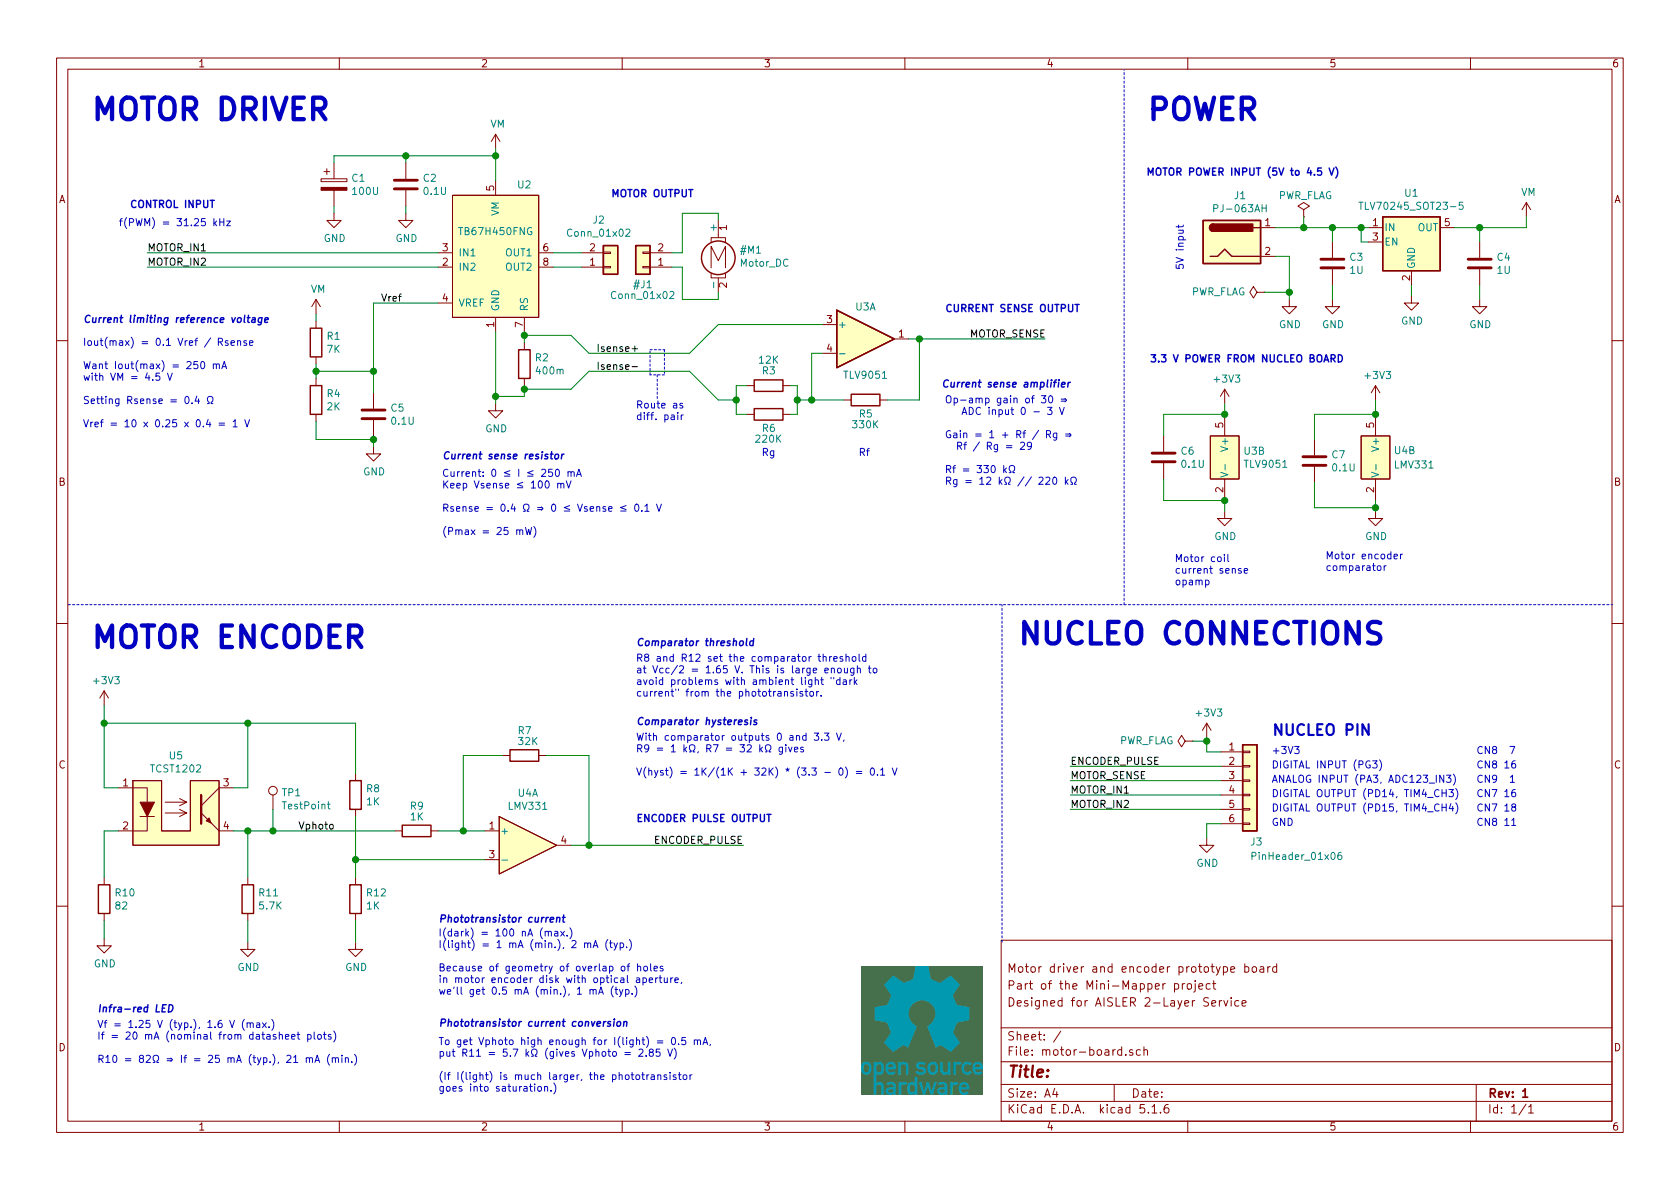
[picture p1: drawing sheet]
EESchema Schematic File Version 4
EELAYER 30 0
EELAYER END
$Descr A4 11693 8268
encoding utf-8
Sheet 1 1
Title ""
Date ""
Rev "1"
Comp ""
Comment1 "Designed for AISLER 2-Layer Service"
Comment2 "Part of the Mini-Mapper project"
Comment3 "Motor driver and encoder prototype board"
Comment4 ""
$EndDescr
$Comp
L mini-mapper:TB67H450FNG U2
U 1 1
P 3450 1750
F 0 "U2" H 3650 2225 50  0000 C CNN
F 1 "TB67H450FNG" H 3450 1900 50  0000 C CNN
F 2 "mini-mapper:SOIC127P600X175-9N" H 3550 1700 50  0001 C CNN
F 3 "https://www.mouser.com/pdfDocs/TB67H450FNG_datasheet_en_20190401.pdf" H 3550 1700 50  0001 C CNN
F 4 "TB67H450FNG" H 3450 1750 50  0001 C CNN "MPN"
F 5 "https://toshiba.semicon-storage.com/us/semiconductor/product/motor-driver-ics/brushed-dc-motor-driver-ics/detail.TB67H450FNG.html" H 3450 1750 50  0001 C CNN "Link"
	1    3450 1750
	1    0    0    -1  
$EndComp
$Comp
L mini-mapper:Motor_DC #M1
U 1 1
P 5000 1725
F 0 "#M1" H 5147 1721 50  0000 L CNN
F 1 "Motor_DC" H 5147 1630 50  0000 L CNN
F 2 "" H 5000 1635 50  0001 C CNN
F 3 "~" H 5000 1635 50  0001 C CNN
	1    5000 1725
	1    0    0    -1  
$EndComp
Wire Wire Line
	5000 1475 5000 1525
Wire Wire Line
	5000 2075 5000 2025
$Comp
L power:GND #PWR011
U 1 1
P 3450 2800
F 0 "#PWR011" H 3450 2550 50  0001 C CNN
F 1 "GND" H 3455 2627 50  0000 C CNN
F 2 "" H 3450 2800 50  0001 C CNN
F 3 "" H 3450 2800 50  0001 C CNN
	1    3450 2800
	1    0    0    -1  
$EndComp
$Comp
L mini-mapper:R R2
U 1 1
P 3650 2525
F 0 "R2" H 3720 2571 50  0000 L CNN
F 1 "400m" H 3720 2480 50  0000 L CNN
F 2 "mini-mapper:R_0805" V 3580 2525 50  0001 C CNN
F 3 "~" H 3650 2525 50  0001 C CNN
	1    3650 2525
	1    0    0    -1  
$EndComp
Wire Wire Line
	3650 2750 3450 2750
Connection ~ 3450 2750
Wire Wire Line
	3450 2750 3450 2800
Text Notes 3075 3200 0    50   Italic 10
Current sense resistor
$Comp
L mini-mapper:VM #PWR01
U 1 1
P 3450 1025
F 0 "#PWR01" H 3250 875 50  0001 C CNN
F 1 "VM" H 3465 1198 50  0000 C CNN
F 2 "" H 3450 1025 50  0001 C CNN
F 3 "" H 3450 1025 50  0001 C CNN
	1    3450 1025
	1    0    0    -1  
$EndComp
Wire Wire Line
	3450 1025 3450 1075
$Comp
L mini-mapper:C C2
U 1 1
P 2825 1275
F 0 "C2" H 2940 1321 50  0000 L CNN
F 1 "0.1U" H 2940 1230 50  0000 L CNN
F 2 "mini-mapper:C_0805" H 2863 1125 50  0001 C CNN
F 3 "~" H 2825 1275 50  0001 C CNN
	1    2825 1275
	1    0    0    -1  
$EndComp
$Comp
L mini-mapper:C C5
U 1 1
P 2600 2875
F 0 "C5" H 2715 2921 50  0000 L CNN
F 1 "0.1U" H 2715 2830 50  0000 L CNN
F 2 "mini-mapper:C_0805" H 2638 2725 50  0001 C CNN
F 3 "~" H 2600 2875 50  0001 C CNN
	1    2600 2875
	1    0    0    -1  
$EndComp
$Comp
L mini-mapper:R R1
U 1 1
P 2200 2375
F 0 "R1" H 2270 2421 50  0000 L CNN
F 1 "7K" H 2270 2330 50  0000 L CNN
F 2 "mini-mapper:R_0805" V 2130 2375 50  0001 C CNN
F 3 "~" H 2200 2375 50  0001 C CNN
	1    2200 2375
	1    0    0    -1  
$EndComp
$Comp
L mini-mapper:R R4
U 1 1
P 2200 2775
F 0 "R4" H 2270 2821 50  0000 L CNN
F 1 "2K" H 2270 2730 50  0000 L CNN
F 2 "mini-mapper:R_0805" V 2130 2775 50  0001 C CNN
F 3 "~" H 2200 2775 50  0001 C CNN
	1    2200 2775
	1    0    0    -1  
$EndComp
$Comp
L mini-mapper:CP C1
U 1 1
P 2325 1275
F 0 "C1" H 2443 1321 50  0000 L CNN
F 1 "100U" H 2443 1230 50  0000 L CNN
F 2 "mini-mapper:CP_Elec_6.3x7.7" H 2363 1125 50  0001 C CNN
F 3 "https://www.mouser.at/datasheet/2/315/ABA0000C1160-947462.pdf" H 2325 1275 50  0001 C CNN
F 4 "EEE-HC1C101XP" H 2325 1275 50  0001 C CNN "MPN"
	1    2325 1275
	1    0    0    -1  
$EndComp
$Comp
L power:GND #PWR03
U 1 1
P 2825 1475
F 0 "#PWR03" H 2825 1225 50  0001 C CNN
F 1 "GND" H 2830 1302 50  0000 C CNN
F 2 "" H 2825 1475 50  0001 C CNN
F 3 "" H 2825 1475 50  0001 C CNN
	1    2825 1475
	1    0    0    -1  
$EndComp
$Comp
L power:GND #PWR02
U 1 1
P 2325 1475
F 0 "#PWR02" H 2325 1225 50  0001 C CNN
F 1 "GND" H 2330 1302 50  0000 C CNN
F 2 "" H 2325 1475 50  0001 C CNN
F 3 "" H 2325 1475 50  0001 C CNN
	1    2325 1475
	1    0    0    -1  
$EndComp
$Comp
L power:GND #PWR013
U 1 1
P 2600 3100
F 0 "#PWR013" H 2600 2850 50  0001 C CNN
F 1 "GND" H 2605 2927 50  0000 C CNN
F 2 "" H 2600 3100 50  0001 C CNN
F 3 "" H 2600 3100 50  0001 C CNN
	1    2600 3100
	1    0    0    -1  
$EndComp
Wire Wire Line
	2600 3100 2600 3050
Wire Wire Line
	2600 2725 2600 2575
Wire Wire Line
	2825 1475 2825 1425
Wire Wire Line
	2325 1475 2325 1425
Wire Wire Line
	2325 1125 2325 1075
Wire Wire Line
	2825 1125 2825 1075
Connection ~ 3450 1075
Wire Wire Line
	3450 1075 3450 1250
$Comp
L mini-mapper:VM #PWR09
U 1 1
P 2200 2175
F 0 "#PWR09" H 2000 2025 50  0001 C CNN
F 1 "VM" H 2215 2348 50  0000 C CNN
F 2 "" H 2200 2175 50  0001 C CNN
F 3 "" H 2200 2175 50  0001 C CNN
	1    2200 2175
	1    0    0    -1  
$EndComp
Wire Wire Line
	2200 2175 2200 2225
Wire Wire Line
	2200 2525 2200 2575
Connection ~ 2200 2575
Wire Wire Line
	2200 2575 2200 2625
Wire Wire Line
	2200 2575 2600 2575
Wire Wire Line
	2600 2100 2600 2575
Connection ~ 2600 2575
Wire Wire Line
	2600 2100 3050 2100
Wire Wire Line
	2200 3050 2600 3050
Wire Wire Line
	2200 2925 2200 3050
Connection ~ 2600 3050
Wire Wire Line
	2600 3050 2600 3025
Text Notes 575  2250 0    50   Italic 10
Current limiting reference voltage
Wire Wire Line
	2325 1075 2825 1075
Connection ~ 2825 1075
$Comp
L power:PWR_FLAG #FLG02
U 1 1
P 8800 2025
F 0 "#FLG02" H 8800 2100 50  0001 C CNN
F 1 "PWR_FLAG" V 8800 2153 50  0000 L CNN
F 2 "" H 8800 2025 50  0001 C CNN
F 3 "~" H 8800 2025 50  0001 C CNN
	1    8800 2025
	0    -1   -1   0   
$EndComp
Text Notes 4250 1375 0    50   ~ 10
MOTOR OUTPUT
Text Notes 6575 3375 0    50   ~ 0
Op-amp gain of 30 ⇒\n   ADC input 0 - 3 V\n\nGain = 1 + Rf / Rg ⇒\n  Rf / Rg = 29\n\nRf = 330 kΩ\nRg = 12 kΩ // 220 kΩ
Wire Wire Line
	2825 1075 3450 1075
Wire Wire Line
	3450 2300 3450 2750
Text Notes 7975 1225 0    50   ~ 10
MOTOR POWER INPUT (5V to 4.5 V)
Text Notes 900  1450 0    50   ~ 10
CONTROL INPUT
Text Label 2650 2100 0    50   ~ 0
Vref
$Comp
L mini-mapper:TLV9051 U3
U 1 1
P 6025 2350
F 0 "U3" H 6025 2575 50  0000 C CNN
F 1 "TLV9051" H 6025 2100 50  0000 C CNN
F 2 "mini-mapper:SOT-23-5" H 6025 2350 50  0001 C CNN
F 3 "https://www.ti.com/lit/ds/symlink/tlv9052.pdf" H 6025 2350 50  0001 C CNN
F 4 "TLV9051IDBVR" H 6025 2350 50  0001 C CNN "MPN"
F 5 "https://www.ti.com/product/TLV9052" H 6025 2350 50  0001 C CNN "Link"
	1    6025 2350
	1    0    0    -1  
$EndComp
$Comp
L mini-mapper:R R6
U 1 1
P 5350 2875
F 0 "R6" V 5250 2925 50  0000 R CNN
F 1 "220K" V 5175 2975 50  0000 R CNN
F 2 "mini-mapper:R_0805" V 5280 2875 50  0001 C CNN
F 3 "~" H 5350 2875 50  0001 C CNN
	1    5350 2875
	0    -1   -1   0   
$EndComp
$Comp
L mini-mapper:R R5
U 1 1
P 6025 2775
F 0 "R5" V 5925 2825 50  0000 R CNN
F 1 "330K" V 5850 2875 50  0000 R CNN
F 2 "mini-mapper:R_0805" V 5955 2775 50  0001 C CNN
F 3 "~" H 6025 2775 50  0001 C CNN
	1    6025 2775
	0    -1   -1   0   
$EndComp
Wire Wire Line
	6325 2350 6400 2350
Wire Wire Line
	5725 2450 5650 2450
Wire Wire Line
	5650 2450 5650 2775
$Comp
L mini-mapper:TLV9051 U3
U 2 1
P 8625 3175
F 0 "U3" H 8653 3221 50  0000 L CNN
F 1 "TLV9051" H 8653 3130 50  0000 L CNN
F 2 "mini-mapper:SOT-23-5" H 8625 3175 50  0001 C CNN
F 3 "https://www.ti.com/lit/ds/symlink/tlv9052.pdf" H 8625 3175 50  0001 C CNN
F 4 "TLV9051IDBVR" H 8625 3175 50  0001 C CNN "MPN"
	2    8625 3175
	1    0    0    -1  
$EndComp
$Comp
L power:GND #PWR014
U 1 1
P 8525 3550
F 0 "#PWR014" H 8525 3300 50  0001 C CNN
F 1 "GND" H 8530 3377 50  0000 C CNN
F 2 "" H 8525 3550 50  0001 C CNN
F 3 "" H 8525 3550 50  0001 C CNN
	1    8525 3550
	1    0    0    -1  
$EndComp
Wire Wire Line
	8525 2800 8525 2875
Wire Wire Line
	8525 3475 8525 3550
Text Notes 5975 3175 0    50   ~ 0
Rf
Text Notes 5300 3175 0    50   ~ 0
Rg
$Comp
L mini-mapper:R R3
U 1 1
P 5350 2675
F 0 "R3" V 5450 2725 50  0000 R CNN
F 1 "12K" V 5525 2750 50  0000 R CNN
F 2 "mini-mapper:R_0805" V 5280 2675 50  0001 C CNN
F 3 "~" H 5350 2675 50  0001 C CNN
	1    5350 2675
	0    -1   -1   0   
$EndComp
Wire Wire Line
	5550 2775 5550 2875
Wire Wire Line
	5550 2875 5500 2875
Wire Wire Line
	5650 2775 5550 2775
Wire Wire Line
	5500 2675 5550 2675
Wire Wire Line
	5550 2675 5550 2775
Connection ~ 5550 2775
Wire Wire Line
	5200 2675 5125 2675
Wire Wire Line
	5125 2875 5200 2875
Text Notes 6575 2175 0    50   ~ 10
CURRENT SENSE OUTPUT
Text Label 1025 1750 0    50   ~ 0
MOTOR_IN1
Text Label 1025 1850 0    50   ~ 0
MOTOR_IN2
Text Label 6750 2350 0    50   ~ 0
MOTOR_SENSE
Text Notes 3075 3725 0    50   ~ 0
Current: 0 ≤ I ≤ 250 mA\nKeep Vsense ≤ 100 mV\n\nRsense = 0.4 Ω ⇒ 0 ≤ Vsense ≤ 0.1 V\n\n(Pmax = 25 mW)\n
Text Notes 575  2975 0    50   ~ 0
Iout(max) = 0.1 Vref / Rsense\n\nWant Iout(max) = 250 mA\nwith VM = 4.5 V\n\nSetting Rsense = 0.4 Ω\n\nVref = 10 x 0.25 x 0.4 = 1 V\n
Wire Wire Line
	6400 2775 6175 2775
Wire Wire Line
	6400 2350 6400 2775
Wire Wire Line
	5875 2775 5650 2775
Connection ~ 5650 2775
Wire Wire Line
	3975 2700 4100 2575
Wire Wire Line
	3975 2325 4100 2450
Wire Notes Line
	4525 2425 4625 2425
Wire Notes Line
	4625 2425 4625 2600
Wire Notes Line
	4625 2600 4525 2600
Wire Notes Line
	4525 2600 4525 2425
Wire Notes Line
	4575 2600 4575 2775
Text Notes 4425 2925 0    50   ~ 0
Route as\ndiff. pair
Wire Wire Line
	5125 2675 5125 2775
Wire Wire Line
	5000 2775 5125 2775
Connection ~ 5125 2775
Wire Wire Line
	5125 2775 5125 2875
Wire Wire Line
	5000 2250 5725 2250
$Comp
L mini-mapper:Conn_01x02 J2
U 1 1
P 4250 1850
F 0 "J2" H 4168 1525 50  0000 C CNN
F 1 "Conn_01x02" H 4168 1616 50  0000 C CNN
F 2 "mini-mapper:PinSocket_1x02_P2.54mm_Vertical" H 4250 1850 50  0001 C CNN
F 3 "https://www.mouser.at/datasheet/2/527/slw-1370256.pdf" H 4250 1850 50  0001 C CNN
F 4 "SLW-102-01-T-S" H 4250 1850 50  0001 C CNN "MPN"
	1    4250 1850
	1    0    0    1   
$EndComp
$Comp
L mini-mapper:Conn_01x02 #J1
U 1 1
P 4475 1850
F 0 "#J1" H 4475 1975 50  0000 C CNN
F 1 "Conn_01x02" H 4475 2050 50  0000 C CNN
F 2 "" H 4475 1850 50  0001 C CNN
F 3 "~" H 4475 1850 50  0001 C CNN
	1    4475 1850
	-1   0    0    1   
$EndComp
Wire Wire Line
	4050 1750 3850 1750
Wire Wire Line
	3850 1850 4050 1850
Wire Wire Line
	4675 1750 4750 1750
Wire Wire Line
	4750 1750 4750 1475
Wire Wire Line
	4750 1475 5000 1475
Wire Wire Line
	4675 1850 4750 1850
Wire Wire Line
	4750 1850 4750 2075
Wire Wire Line
	4750 2075 5000 2075
Connection ~ 6400 2350
Text Notes 6550 2700 0    50   Italic 10
Current sense amplifier
Wire Wire Line
	3650 2300 3650 2325
Connection ~ 3650 2325
Wire Wire Line
	3650 2325 3650 2375
Wire Wire Line
	3650 2675 3650 2700
Connection ~ 3650 2700
Wire Wire Line
	3650 2700 3650 2750
Text Label 4150 2450 0    50   ~ 0
Isense+
Text Label 4150 2575 0    50   ~ 0
Isense-
Wire Wire Line
	4100 2450 4800 2450
Wire Wire Line
	4800 2450 5000 2250
Wire Wire Line
	4100 2575 4800 2575
Wire Wire Line
	4800 2575 5000 2775
Text Notes 625  850  0    150  ~ 30
MOTOR DRIVER
Text Notes 625  4525 0    150  ~ 30
MOTOR ENCODER
Wire Wire Line
	1625 5475 1725 5475
$Comp
L mini-mapper:R R11
U 1 1
P 1725 6250
F 0 "R11" H 1795 6296 50  0000 L CNN
F 1 "5.7K" H 1795 6205 50  0000 L CNN
F 2 "mini-mapper:R_0805" V 1655 6250 50  0001 C CNN
F 3 "~" H 1725 6250 50  0001 C CNN
	1    1725 6250
	1    0    0    -1  
$EndComp
$Comp
L power:GND #PWR020
U 1 1
P 1725 6550
F 0 "#PWR020" H 1725 6300 50  0001 C CNN
F 1 "GND" H 1730 6377 50  0000 C CNN
F 2 "" H 1725 6550 50  0001 C CNN
F 3 "" H 1725 6550 50  0001 C CNN
	1    1725 6550
	1    0    0    -1  
$EndComp
Wire Wire Line
	1725 6550 1725 6400
Wire Wire Line
	725  4900 725  5025
Wire Wire Line
	725  5475 825  5475
$Comp
L mini-mapper:R R10
U 1 1
P 725 6250
F 0 "R10" H 795 6296 50  0000 L CNN
F 1 "82" H 795 6205 50  0000 L CNN
F 2 "mini-mapper:R_0805" V 655 6250 50  0001 C CNN
F 3 "~" H 725 6250 50  0001 C CNN
	1    725  6250
	1    0    0    -1  
$EndComp
Wire Wire Line
	825  5775 725  5775
Wire Wire Line
	725  5775 725  6100
$Comp
L power:GND #PWR019
U 1 1
P 725 6525
F 0 "#PWR019" H 725 6275 50  0001 C CNN
F 1 "GND" H 730 6352 50  0000 C CNN
F 2 "" H 725 6525 50  0001 C CNN
F 3 "" H 725 6525 50  0001 C CNN
	1    725  6525
	1    0    0    -1  
$EndComp
Wire Wire Line
	725  6525 725  6400
Wire Wire Line
	1625 5775 1725 5775
Wire Wire Line
	1725 6100 1725 5775
$Comp
L mini-mapper:R R8
U 1 1
P 2475 5525
F 0 "R8" H 2545 5571 50  0000 L CNN
F 1 "1K" H 2545 5480 50  0000 L CNN
F 2 "mini-mapper:R_0805" V 2405 5525 50  0001 C CNN
F 3 "~" H 2475 5525 50  0001 C CNN
	1    2475 5525
	1    0    0    -1  
$EndComp
$Comp
L mini-mapper:R R12
U 1 1
P 2475 6250
F 0 "R12" H 2545 6296 50  0000 L CNN
F 1 "1K" H 2545 6205 50  0000 L CNN
F 2 "mini-mapper:R_0805" V 2405 6250 50  0001 C CNN
F 3 "~" H 2475 6250 50  0001 C CNN
	1    2475 6250
	1    0    0    -1  
$EndComp
$Comp
L power:GND #PWR021
U 1 1
P 2475 6550
F 0 "#PWR021" H 2475 6300 50  0001 C CNN
F 1 "GND" H 2480 6377 50  0000 C CNN
F 2 "" H 2475 6550 50  0001 C CNN
F 3 "" H 2475 6550 50  0001 C CNN
	1    2475 6550
	1    0    0    -1  
$EndComp
Wire Wire Line
	2475 5675 2475 5975
Wire Wire Line
	2475 6400 2475 6550
Connection ~ 2475 5975
Wire Wire Line
	2475 5975 2475 6100
Wire Wire Line
	2475 5375 2475 5025
Connection ~ 725  5025
Wire Wire Line
	725  5025 725  5475
Wire Wire Line
	1725 5475 1725 5025
Wire Wire Line
	1725 5025 725  5025
Wire Wire Line
	3975 5875 4100 5875
Text Notes 4425 5725 0    50   ~ 10
ENCODER PULSE OUTPUT
$Comp
L mini-mapper:TCST1202 U5
U 1 1
P 1225 5675
F 0 "U5" H 1225 6100 50  0000 C CNN
F 1 "TCST1202" H 1225 6009 50  0000 C CNN
F 2 "mini-mapper:TCST1202" H 1225 5675 50  0001 C CNN
F 3 "https://www.vishay.com/docs/83764/tcst1103.pdf" H 1225 5675 50  0001 C CNN
F 4 "TCST1202" H 1225 5675 50  0001 C CNN "MPN"
	1    1225 5675
	1    0    0    -1  
$EndComp
$Comp
L power:+3V3 #PWR016
U 1 1
P 725 4900
F 0 "#PWR016" H 725 4750 50  0001 C CNN
F 1 "+3V3" H 740 5073 50  0000 C CNN
F 2 "" H 725 4900 50  0001 C CNN
F 3 "" H 725 4900 50  0001 C CNN
	1    725  4900
	1    0    0    -1  
$EndComp
Text Notes 675  7400 0    50   ~ 0
Vf = 1.25 V (typ.), 1.6 V (max.)\nIf = 20 mA (nominal from datasheet plots)\n\nR10 = 82Ω ⇒ If = 25 mA (typ.), 21 mA (min.)
$Comp
L power:+3V3 #PWR012
U 1 1
P 8525 2800
F 0 "#PWR012" H 8525 2650 50  0001 C CNN
F 1 "+3V3" H 8540 2973 50  0000 C CNN
F 2 "" H 8525 2800 50  0001 C CNN
F 3 "" H 8525 2800 50  0001 C CNN
	1    8525 2800
	1    0    0    -1  
$EndComp
Text Notes 8000 2525 0    50   ~ 10
3.3 V POWER FROM NUCLEO BOARD
Text Notes 8175 4075 0    50   ~ 0
Motor coil\ncurrent sense\nopamp
Text Notes 9225 3975 0    50   ~ 0
Motor encoder\ncomparator
Wire Wire Line
	3050 5775 3225 5775
Wire Wire Line
	2475 5975 3375 5975
$Comp
L mini-mapper:R R7
U 1 1
P 3650 5250
F 0 "R7" V 3475 5200 50  0000 L CNN
F 1 "32K" V 3550 5200 50  0000 L CNN
F 2 "mini-mapper:R_0805" V 3580 5250 50  0001 C CNN
F 3 "~" H 3650 5250 50  0001 C CNN
	1    3650 5250
	0    1    1    0   
$EndComp
Wire Wire Line
	3800 5250 4100 5250
Wire Wire Line
	4100 5250 4100 5875
Connection ~ 4100 5875
Wire Wire Line
	3500 5250 3225 5250
Wire Wire Line
	3225 5250 3225 5775
Connection ~ 3225 5775
Wire Wire Line
	3225 5775 3375 5775
Connection ~ 1725 5775
Wire Wire Line
	1725 5025 2475 5025
Connection ~ 1725 5025
Wire Wire Line
	1725 5775 1900 5775
$Comp
L mini-mapper:R R9
U 1 1
P 2900 5775
F 0 "R9" V 2725 5725 50  0000 L CNN
F 1 "1K" V 2800 5725 50  0000 L CNN
F 2 "mini-mapper:R_0805" V 2830 5775 50  0001 C CNN
F 3 "~" H 2900 5775 50  0001 C CNN
	1    2900 5775
	0    1    1    0   
$EndComp
Text Notes 3050 6925 0    50   ~ 0
I(dark) = 100 nA (max.)\nI(light) = 1 mA (min.), 2 mA (typ.)\n\nBecause of geometry of overlap of holes\nin motor encoder disk with optical aperture,\nwe'll get 0.5 mA (min.), 1 mA (typ.)
Text Notes 675  7050 0    50   Italic 10
Infra-red LED
Text Notes 3050 6425 0    50   Italic 10
Phototransistor current
Text Label 2075 5775 0    50   ~ 0
Vphoto
Text Notes 3050 7600 0    50   ~ 0
To get Vphoto high enough for I(light) = 0.5 mA,\nput R11 = 5.7 kΩ (gives Vphoto = 2.85 V)\n\n(If I(light) is much larger, the phototransistor\ngoes into saturation.)
Text Notes 3050 7150 0    50   Italic 10
Phototransistor current conversion
Text Notes 4425 5050 0    50   Italic 10
Comparator hysteresis
Text Notes 4425 5400 0    50   ~ 0
With comparator outputs 0 and 3.3 V,\nR9 = 1 kΩ, R7 = 32 kΩ gives\n\nV(hyst) = 1K/(1K + 32K) * (3.3 - 0) = 0.1 V
Text Notes 4425 4500 0    50   Italic 10
Comparator threshold
Text Notes 4425 4850 0    50   ~ 0
R8 and R12 set the comparator threshold\nat Vcc/2 = 1.65 V. This is large enough to\navoid problems with ambient light "dark\ncurrent" from the phototransistor.
$Comp
L mini-mapper:LMV331 U4
U 1 1
P 3575 5875
F 0 "U4" H 3675 6240 50  0000 C CNN
F 1 "LMV331" H 3675 6149 50  0000 C CNN
F 2 "mini-mapper:SOT-23-5" H 3675 5975 50  0001 C CNN
F 3 "http://www.ti.com/lit/ds/symlink/lmv331.pdf" H 3675 6075 50  0001 C CNN
F 4 "LMV331IDBVR" H 3575 5875 50  0001 C CNN "MPN"
	1    3575 5875
	1    0    0    -1  
$EndComp
$Comp
L mini-mapper:LMV331 U4
U 2 1
P 9575 3175
F 0 "U4" H 9700 3225 50  0000 L CNN
F 1 "LMV331" H 9700 3125 50  0000 L CNN
F 2 "mini-mapper:SOT-23-5" H 9675 3275 50  0001 C CNN
F 3 "http://www.ti.com/lit/ds/symlink/lmv331.pdf" H 9675 3375 50  0001 C CNN
F 4 "LMV331IDBVR" H 9575 3175 50  0001 C CNN "MPN"
	2    9575 3175
	1    0    0    -1  
$EndComp
$Comp
L power:+3V3 #PWR010
U 1 1
P 9575 2775
F 0 "#PWR010" H 9575 2625 50  0001 C CNN
F 1 "+3V3" H 9590 2948 50  0000 C CNN
F 2 "" H 9575 2775 50  0001 C CNN
F 3 "" H 9575 2775 50  0001 C CNN
	1    9575 2775
	1    0    0    -1  
$EndComp
$Comp
L power:GND #PWR015
U 1 1
P 9575 3550
F 0 "#PWR015" H 9575 3300 50  0001 C CNN
F 1 "GND" H 9580 3377 50  0000 C CNN
F 2 "" H 9575 3550 50  0001 C CNN
F 3 "" H 9575 3550 50  0001 C CNN
	1    9575 3550
	1    0    0    -1  
$EndComp
$Comp
L mini-mapper:C C6
U 1 1
P 8100 3175
F 0 "C6" H 8215 3221 50  0000 L CNN
F 1 "0.1U" H 8215 3130 50  0000 L CNN
F 2 "mini-mapper:C_0805" H 8138 3025 50  0001 C CNN
F 3 "~" H 8100 3175 50  0001 C CNN
	1    8100 3175
	1    0    0    -1  
$EndComp
$Comp
L mini-mapper:C C7
U 1 1
P 9150 3200
F 0 "C7" H 9265 3246 50  0000 L CNN
F 1 "0.1U" H 9265 3155 50  0000 L CNN
F 2 "mini-mapper:C_0805" H 9188 3050 50  0001 C CNN
F 3 "~" H 9150 3200 50  0001 C CNN
	1    9150 3200
	1    0    0    -1  
$EndComp
Wire Wire Line
	9150 2875 9150 3050
Wire Wire Line
	9150 3350 9150 3525
Wire Wire Line
	8100 3025 8100 2875
Wire Wire Line
	8100 3325 8100 3475
$Comp
L mini-mapper:TestPoint TP1
U 1 1
P 1900 5625
F 0 "TP1" H 1958 5743 50  0000 L CNN
F 1 "TestPoint" H 1958 5652 50  0000 L CNN
F 2 "mini-mapper:TestPoint_Pad_2.0x2.0mm" H 2100 5625 50  0001 C CNN
F 3 "n/a" H 2100 5625 50  0001 C CNN
F 4 "n/a" H 1900 5625 50  0001 C CNN "MPN"
	1    1900 5625
	1    0    0    -1  
$EndComp
Wire Wire Line
	1900 5625 1900 5775
Connection ~ 1900 5775
Wire Wire Line
	1900 5775 2750 5775
$Comp
L mini-mapper:Barrel_Jack J1
U 1 1
P 8575 1675
F 0 "J1" H 8632 2000 50  0000 C CNN
F 1 "PJ-063AH" H 8632 1909 50  0000 C CNN
F 2 "mini-mapper:BarrelJack_CUI_PJ-063AH_Horizontal" H 8625 1635 50  0001 C CNN
F 3 "https://www.mouser.at/datasheet/2/670/pj-063ah-1778660.pdf" H 8625 1635 50  0001 C CNN
F 4 "PJ-063AH" H 8575 1675 50  0001 C CNN "MPN"
	1    8575 1675
	1    0    0    -1  
$EndComp
Wire Wire Line
	8100 2875 8525 2875
Connection ~ 8525 2875
Wire Wire Line
	8100 3475 8525 3475
Connection ~ 8525 3475
Wire Wire Line
	9575 2775 9575 2875
Wire Wire Line
	9575 3475 9575 3525
Wire Wire Line
	9150 2875 9575 2875
Connection ~ 9575 2875
Wire Wire Line
	9150 3525 9575 3525
Connection ~ 9575 3525
Wire Wire Line
	9575 3525 9575 3550
Text Notes 7975 850  0    150  ~ 30
POWER
$Comp
L mini-mapper:TLV70245_SOT23-5 U1
U 1 1
P 9825 1675
F 0 "U1" H 9825 2017 50  0000 C CNN
F 1 "TLV70245_SOT23-5" H 9825 1926 50  0000 C CNN
F 2 "mini-mapper:SOT-23-5" H 9825 2000 50  0001 C CIN
F 3 "http://www.ti.com/lit/ds/symlink/tlv702.pdf" H 9825 1725 50  0001 C CNN
F 4 "TLV70245DBVR" H 9825 1675 50  0001 C CNN "MPN"
	1    9825 1675
	1    0    0    -1  
$EndComp
$Comp
L power:GND #PWR05
U 1 1
P 9825 2050
F 0 "#PWR05" H 9825 1800 50  0001 C CNN
F 1 "GND" H 9830 1877 50  0000 C CNN
F 2 "" H 9825 2050 50  0001 C CNN
F 3 "" H 9825 2050 50  0001 C CNN
	1    9825 2050
	1    0    0    -1  
$EndComp
Wire Wire Line
	9825 2050 9825 1975
$Comp
L power:GND #PWR06
U 1 1
P 8975 2075
F 0 "#PWR06" H 8975 1825 50  0001 C CNN
F 1 "GND" H 8980 1902 50  0000 C CNN
F 2 "" H 8975 2075 50  0001 C CNN
F 3 "" H 8975 2075 50  0001 C CNN
	1    8975 2075
	1    0    0    -1  
$EndComp
Wire Wire Line
	8875 1775 8975 1775
Wire Wire Line
	8975 1775 8975 2025
Wire Wire Line
	9525 1675 9475 1675
Wire Wire Line
	9475 1675 9475 1575
Connection ~ 9475 1575
Wire Wire Line
	9475 1575 9525 1575
Wire Wire Line
	8875 1575 9075 1575
$Comp
L mini-mapper:C C3
U 1 1
P 9275 1825
F 0 "C3" H 9390 1871 50  0000 L CNN
F 1 "1U" H 9390 1780 50  0000 L CNN
F 2 "mini-mapper:C_0805" H 9313 1675 50  0001 C CNN
F 3 "~" H 9275 1825 50  0001 C CNN
	1    9275 1825
	1    0    0    -1  
$EndComp
Wire Wire Line
	9275 1675 9275 1575
Connection ~ 9275 1575
Wire Wire Line
	9275 1575 9475 1575
$Comp
L power:GND #PWR07
U 1 1
P 9275 2075
F 0 "#PWR07" H 9275 1825 50  0001 C CNN
F 1 "GND" H 9280 1902 50  0000 C CNN
F 2 "" H 9275 2075 50  0001 C CNN
F 3 "" H 9275 2075 50  0001 C CNN
	1    9275 2075
	1    0    0    -1  
$EndComp
Wire Wire Line
	9275 2075 9275 1975
Wire Wire Line
	10125 1575 10300 1575
$Comp
L mini-mapper:C C4
U 1 1
P 10300 1825
F 0 "C4" H 10415 1871 50  0000 L CNN
F 1 "1U" H 10415 1780 50  0000 L CNN
F 2 "mini-mapper:C_0805" H 10338 1675 50  0001 C CNN
F 3 "~" H 10300 1825 50  0001 C CNN
	1    10300 1825
	1    0    0    -1  
$EndComp
$Comp
L power:GND #PWR08
U 1 1
P 10300 2075
F 0 "#PWR08" H 10300 1825 50  0001 C CNN
F 1 "GND" H 10305 1902 50  0000 C CNN
F 2 "" H 10300 2075 50  0001 C CNN
F 3 "" H 10300 2075 50  0001 C CNN
	1    10300 2075
	1    0    0    -1  
$EndComp
Wire Wire Line
	10300 2075 10300 1975
Wire Wire Line
	10300 1675 10300 1575
Connection ~ 10300 1575
$Comp
L mini-mapper:VM #PWR04
U 1 1
P 10625 1500
F 0 "#PWR04" H 10425 1350 50  0001 C CNN
F 1 "VM" H 10640 1673 50  0000 C CNN
F 2 "" H 10625 1500 50  0001 C CNN
F 3 "" H 10625 1500 50  0001 C CNN
	1    10625 1500
	1    0    0    -1  
$EndComp
Wire Wire Line
	10625 1500 10625 1575
Wire Notes Line
	475  4200 11225 4200
Wire Notes Line
	7825 4200 7825 475 
Wire Wire Line
	8800 2025 8975 2025
Connection ~ 8975 2025
Wire Wire Line
	8975 2025 8975 2075
Text Notes 8250 1550 3    50   ~ 0
5V input
Wire Notes Line
	6975 6550 6975 4200
Text Notes 7075 4500 0    150  ~ 30
NUCLEO CONNECTIONS
Wire Wire Line
	6400 2350 7275 2350
Wire Wire Line
	4100 5875 5175 5875
Text Label 4550 5875 0    50   ~ 0
ENCODER_PULSE
$Comp
L power:+3V3 #PWR017
U 1 1
P 8400 5125
F 0 "#PWR017" H 8400 4975 50  0001 C CNN
F 1 "+3V3" H 8415 5298 50  0000 C CNN
F 2 "" H 8400 5125 50  0001 C CNN
F 3 "" H 8400 5125 50  0001 C CNN
	1    8400 5125
	1    0    0    -1  
$EndComp
$Comp
L power:GND #PWR018
U 1 1
P 8400 5825
F 0 "#PWR018" H 8400 5575 50  0001 C CNN
F 1 "GND" H 8405 5652 50  0000 C CNN
F 2 "" H 8400 5825 50  0001 C CNN
F 3 "" H 8400 5825 50  0001 C CNN
	1    8400 5825
	1    0    0    -1  
$EndComp
Wire Wire Line
	8400 5125 8400 5150
Wire Wire Line
	8400 5225 8500 5225
Wire Wire Line
	8500 5725 8400 5725
Wire Wire Line
	8400 5725 8400 5825
Wire Wire Line
	8500 5325 7450 5325
Wire Wire Line
	8500 5425 7450 5425
Text Label 7450 5525 0    50   ~ 0
MOTOR_IN1
Text Label 7450 5625 0    50   ~ 0
MOTOR_IN2
Wire Wire Line
	8500 5525 7450 5525
Wire Wire Line
	8500 5625 7450 5625
Text Label 7450 5425 0    50   ~ 0
MOTOR_SENSE
Text Label 7450 5325 0    50   ~ 0
ENCODER_PULSE
Text Notes 8850 5250 0    50   ~ 0
+3V3
Text Notes 8850 5750 0    50   ~ 0
GND
Text Notes 8850 5550 0    50   ~ 0
DIGITAL OUTPUT (PD14, TIM4_CH3)
Text Notes 8850 5650 0    50   ~ 0
DIGITAL OUTPUT (PD15, TIM4_CH4)
Text Notes 8850 5450 0    50   ~ 0
ANALOG INPUT (PA3, ADC123_IN3)
Text Notes 8850 5350 0    50   ~ 0
DIGITAL INPUT (PG3)
Text Notes 8850 5125 0    75   ~ 15
NUCLEO PIN
Wire Wire Line
	10300 1575 10625 1575
$Comp
L power:PWR_FLAG #FLG0101
U 1 1
P 9075 1500
F 0 "#FLG0101" H 9075 1575 50  0001 C CNN
F 1 "PWR_FLAG" H 8900 1650 50  0000 L CNN
F 2 "" H 9075 1500 50  0001 C CNN
F 3 "~" H 9075 1500 50  0001 C CNN
	1    9075 1500
	1    0    0    -1  
$EndComp
Wire Wire Line
	9075 1500 9075 1575
Connection ~ 9075 1575
Wire Wire Line
	9075 1575 9275 1575
$Comp
L power:PWR_FLAG #FLG0102
U 1 1
P 8300 5150
F 0 "#FLG0102" H 8300 5225 50  0001 C CNN
F 1 "PWR_FLAG" V 8300 5278 50  0000 L CNN
F 2 "" H 8300 5150 50  0001 C CNN
F 3 "~" H 8300 5150 50  0001 C CNN
	1    8300 5150
	0    -1   -1   0   
$EndComp
Wire Wire Line
	8300 5150 8400 5150
Connection ~ 8400 5150
Wire Wire Line
	8400 5150 8400 5225
Text Notes 10275 5250 0    50   ~ 0
CN8  7
Text Notes 10275 5750 0    50   ~ 0
CN8 11
Text Notes 10275 5550 0    50   ~ 0
CN7 16
Text Notes 10275 5650 0    50   ~ 0
CN7 18
Text Notes 10275 5450 0    50   ~ 0
CN9  1
Text Notes 10275 5350 0    50   ~ 0
CN8 16
$Comp
L mini-mapper:PinHeader_01x06 J3
U 1 1
P 8700 5425
F 0 "J3" H 8700 5000 50  0000 L CNN
F 1 "PinHeader_01x06" H 8700 4900 50  0000 L CNN
F 2 "mini-mapper:PinHeader_1x06_P2.54mm_Vertical" H 8700 5425 50  0001 C CNN
F 3 "https://www.mouser.at/datasheet/2/276/0022284060_PCB_HEADERS-228129.pdf" H 8700 5425 50  0001 C CNN
F 4 "22-28-4060" H 8700 5425 50  0001 C CNN "MPN"
	1    8700 5425
	1    0    0    -1  
$EndComp
Wire Wire Line
	3650 2325 3975 2325
Wire Wire Line
	3650 2700 3975 2700
Text Notes 825  1575 0    50   ~ 0
f(PWM) = 31.25 kHz
Wire Wire Line
	1025 1750 3050 1750
Wire Wire Line
	1025 1850 3050 1850
$EndSCHEMATC
